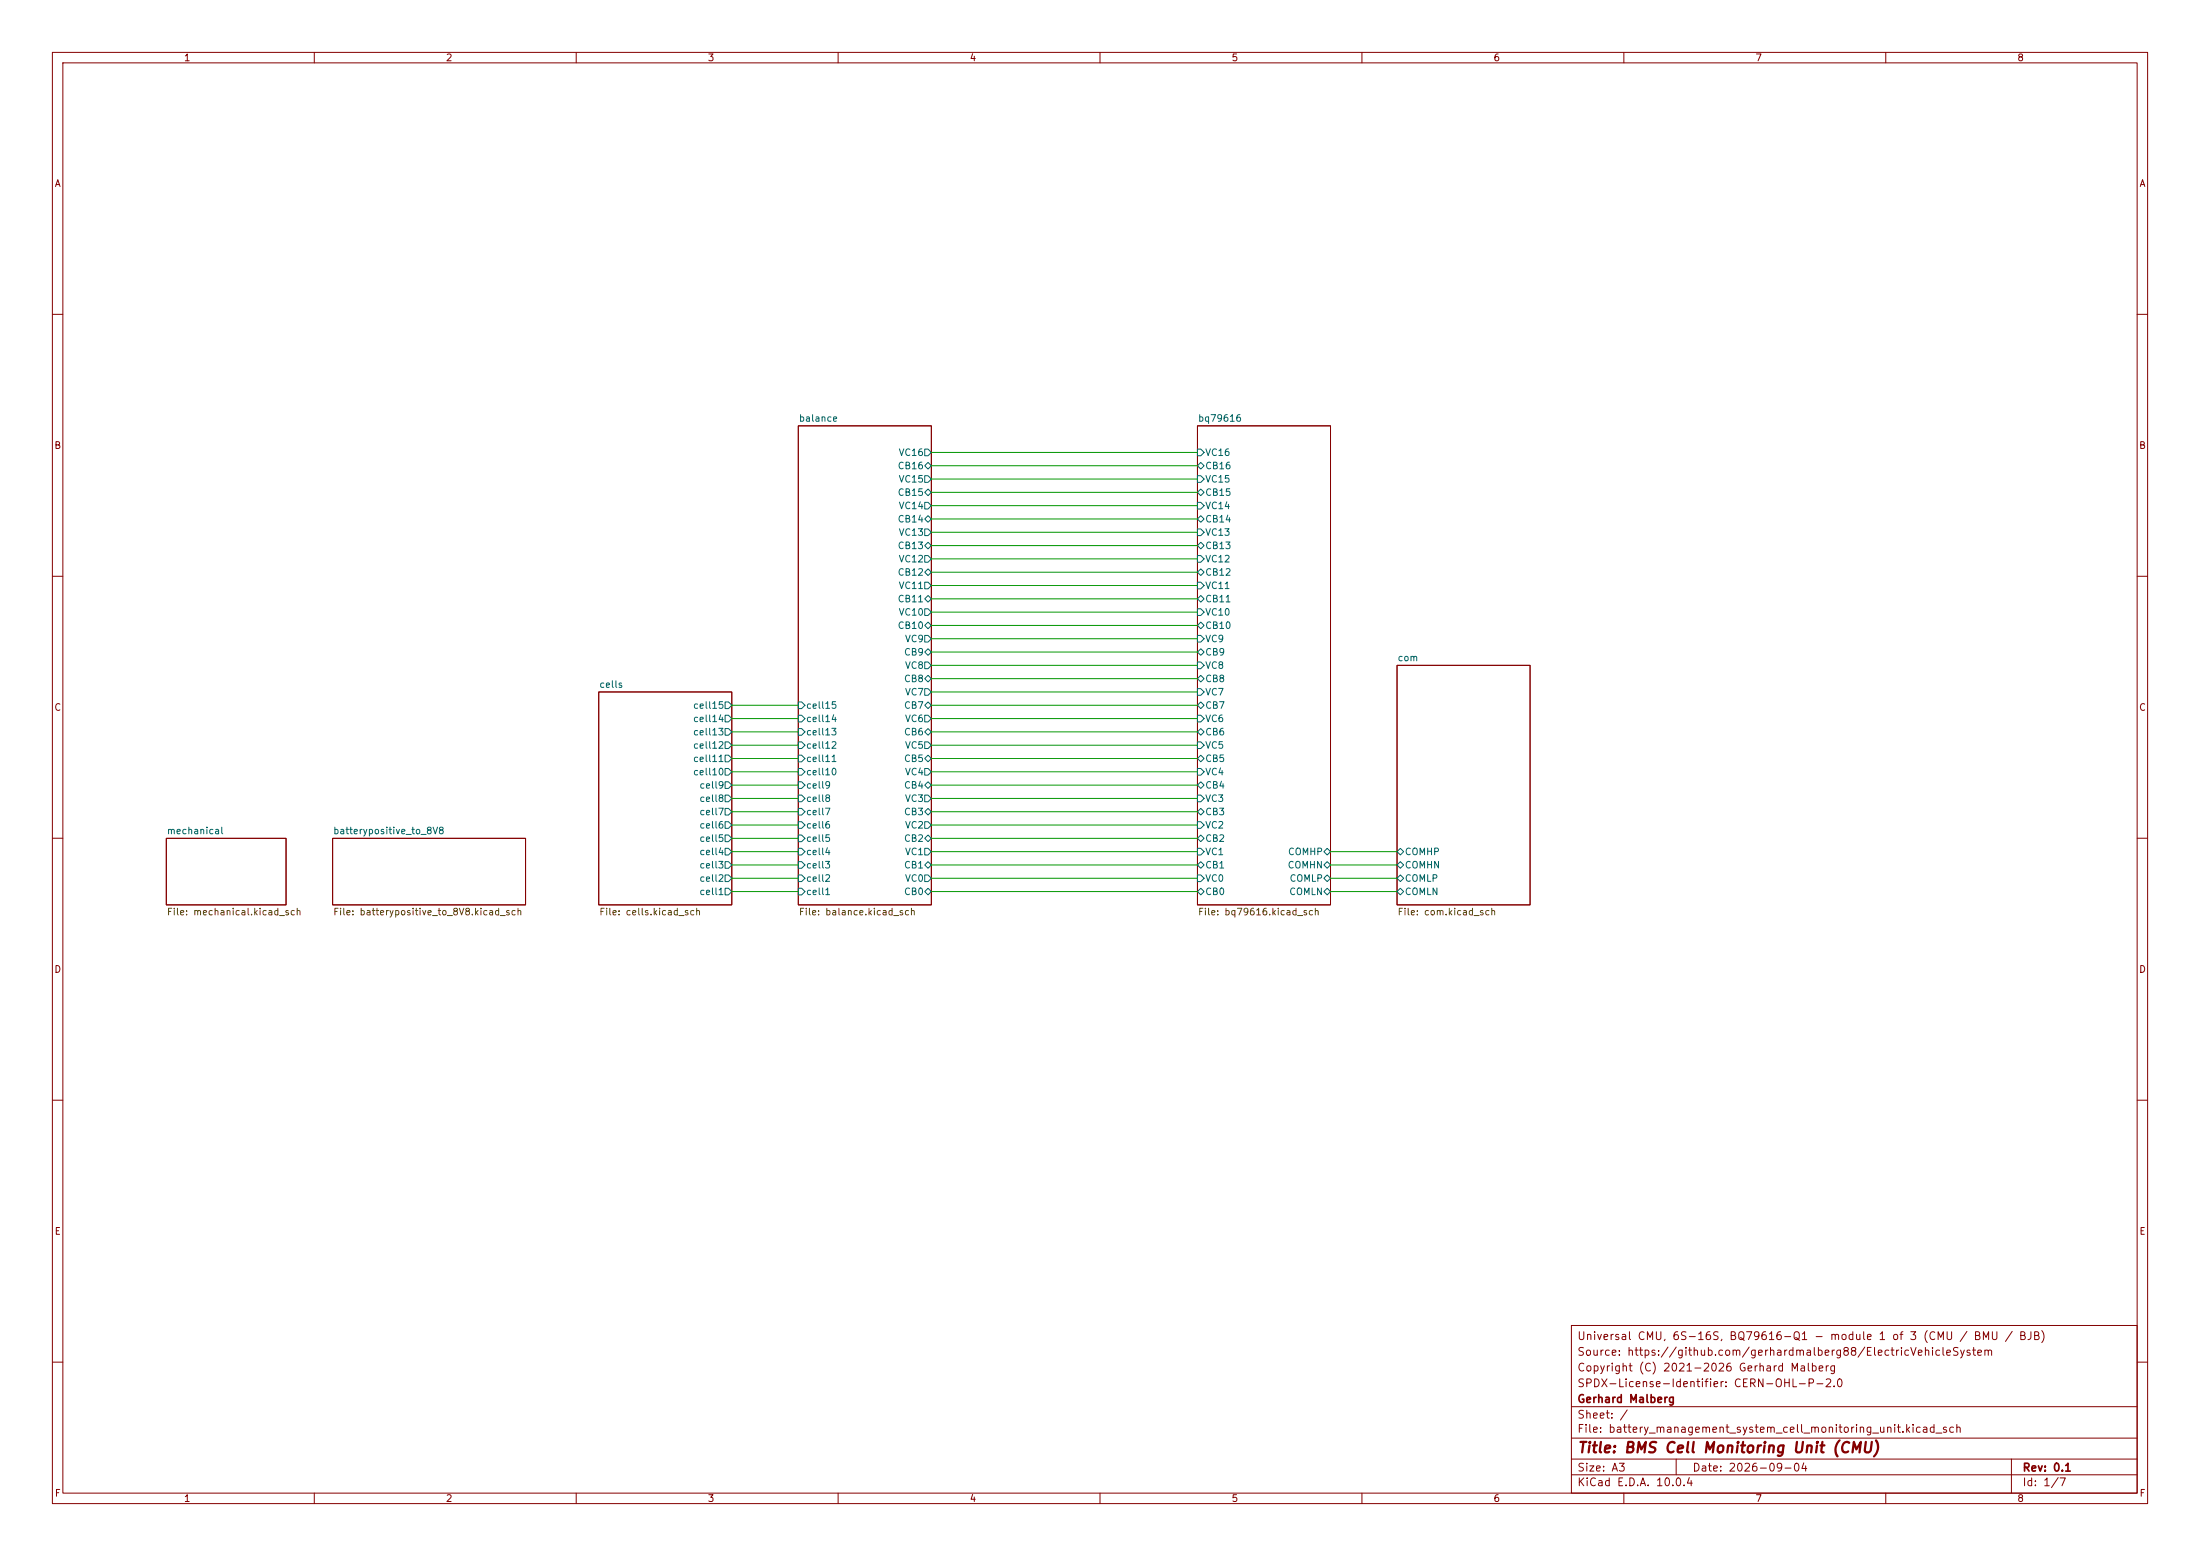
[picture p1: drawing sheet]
<svg xmlns="http://www.w3.org/2000/svg" width="420mm" height="297mm" viewBox="0 0 420 297" stroke-linecap="round" stroke-linejoin="round" font-family="sans-serif">
<g fill="none" stroke="#840000" stroke-width=".19">
<path d="M10 10h400v277h-400zM12 12h396v273h-396zM60 10v2M110 10v2M160 10v2M210 10v2M260 10v2M310 10v2M360 10v2M10 60h2M408 60h2M152.4 81.3h25.4v91.4h-25.4z"/>
<path d="M228.6 81.3h25.4v91.4h-25.4zM10 110h2M408 110h2M114.3 132.1h25.4v40.6h-25.4zM266.7 127h25.4v45.7h-25.4zM10 160h2M408 160h2M31.7 160h22.9v12.7h-22.9zM63.5 160h36.8v12.7h-36.8zM10 210h2M408 210h2M300 253h108v32h-108z"/>
<path d="M10 260h2M300 278.5h108M300 274.5h108M300 268.5h108M320 278.5v3M384 278.5v6.5M408 260h2M60 285v2M110 285v2M160 285v2M210 285v2M260 285v2"/>
<path d="M300 281.5h108M310 285v2M360 285v2"/>
</g>
<g fill="none" stroke="#006464" stroke-width=".19">
<path d="M176.5 99.1l.7-.7 .6 .7-.6 .6zM176.5 94l.7-.7 .6 .7-.6 .6zM176.5 88.9l.7-.6 .6 .6-.6 .6zM176.5 95.9h.7l.6 .6-.6 .7h-.7zM176.5 90.8h.7l.6 .6-.6 .7h-.7zM176.5 85.7h.7l.6 .7-.6 .6h-.7zM228.6 99.1l.6-.7 .7 .7-.7 .6zM228.6 94l.6-.7 .7 .7-.7 .6zM228.6 88.9l.6-.6 .7 .6-.7 .6zM228.6 95.9h.6l.7 .6-.7 .7h-.6zM228.6 90.8h.6l.7 .6-.7 .7h-.6zM228.6 85.7h.6l.7 .7-.7 .6h-.6z"/>
<path d="M176.5 119.4l.7-.7 .6 .7-.6 .6zM176.5 114.3l.7-.6 .6 .6-.6 .6zM176.5 109.2l.7-.6 .6 .6-.6 .7zM176.5 116.2h.7l.6 .6-.6 .7h-.7zM176.5 111.1h.7l.6 .7-.6 .6h-.7zM176.5 106h.7l.6 .7-.6 .6h-.7zM176.5 101h.7l.6 .6-.6 .6h-.7zM177.2 103.5l.6 .6-.6 .7-.7-.7zM228.6 119.4l.6-.7 .7 .7-.7 .6zM228.6 114.3l.6-.6 .7 .6-.7 .6zM228.6 109.2l.6-.6 .7 .6-.7 .7zM228.6 104.1l.6-.6 .7 .6-.7 .7z"/>
<path d="M228.6 116.2h.6l.7 .6-.7 .7h-.6zM228.6 111.1h.6l.7 .7-.7 .6h-.6zM228.6 106h.6l.7 .7-.7 .6h-.6zM228.6 101h.6l.7 .6-.7 .6h-.6zM138.4 139.1h.7l.6 .6-.6 .6h-.7zM138.4 136.5h.7l.6 .7-.6 .6h-.7zM138.4 134h.7l.6 .6-.6 .7h-.7zM152.4 139.1h.6l.7 .6-.7 .6h-.6zM152.4 136.5h.6l.7 .7-.7 .6h-.6zM152.4 134h.6l.7 .6-.7 .7h-.6zM176.5 139.7l.7-.6 .6 .6-.6 .6zM176.5 134.6l.7-.6 .6 .6-.6 .7z"/>
<path d="M176.5 129.5l.7-.6 .6 .6-.6 .7zM176.5 136.5h.7l.6 .7-.6 .6h-.7zM176.5 131.4h.7l.6 .7-.6 .6h-.7zM176.5 126.4h.7l.6 .6-.6 .6h-.7zM176.5 121.3h.7l.6 .6-.6 .7h-.7zM177.2 123.8l.6 .7-.6 .6-.7-.6zM228.6 139.7l.6-.6 .7 .6-.7 .6zM228.6 134.6l.6-.6 .7 .6-.7 .7zM228.6 129.5l.6-.6 .7 .6-.7 .7zM228.6 124.5l.6-.7 .7 .7-.7 .6zM228.6 136.5h.6l.7 .7-.7 .6h-.6zM228.6 131.4h.6l.7 .7-.7 .6h-.6z"/>
<path d="M228.6 126.4h.6l.7 .6-.7 .6h-.6zM228.6 121.3h.6l.7 .6-.7 .7h-.6zM138.4 159.4h.7l.6 .6-.6 .7h-.7zM138.4 156.8h.7l.6 .7-.6 .6h-.7zM138.4 154.3h.7l.6 .6-.6 .7h-.7zM138.4 151.8h.7l.6 .6-.6 .6h-.7zM138.4 149.2h.7l.6 .7-.6 .6h-.7zM138.4 146.7h.7l.6 .6-.6 .7h-.7zM138.4 144.1h.7l.6 .7-.6 .6h-.7zM138.4 141.6h.7l.6 .6-.6 .7h-.7zM152.4 159.4h.6l.7 .6-.7 .7h-.6zM152.4 156.8h.6l.7 .7-.7 .6h-.6z"/>
<path d="M152.4 154.3h.6l.7 .6-.7 .7h-.6zM152.4 151.8h.6l.7 .6-.7 .6h-.6zM152.4 149.2h.6l.7 .7-.7 .6h-.6zM152.4 146.7h.6l.7 .6-.7 .7h-.6zM152.4 144.1h.6l.7 .7-.7 .6h-.6zM152.4 141.6h.6l.7 .6-.7 .7h-.6zM176.5 154.9l.7-.6 .6 .6-.6 .7zM176.5 149.9l.7-.7 .6 .7-.6 .6zM176.5 144.8l.7-.7 .6 .7-.6 .6zM176.5 156.8h.7l.6 .7-.6 .6h-.7zM176.5 151.8h.7l.6 .6-.6 .6h-.7zM176.5 146.7h.7l.6 .6-.6 .7h-.7z"/>
<path d="M176.5 141.6h.7l.6 .6-.6 .7h-.7zM228.6 154.9l.6-.6 .7 .6-.7 .7zM228.6 149.9l.6-.7 .7 .7-.7 .6zM228.6 156.8h.6l.7 .7-.7 .6h-.6zM228.6 151.8h.6l.7 .6-.7 .6h-.6zM228.6 146.7h.6l.7 .6-.7 .7h-.6zM228.6 141.6h.6l.7 .6-.7 .7h-.6zM229.2 144.1l.7 .7-.7 .6-.6-.6zM138.4 169.5h.7l.6 .7-.6 .6h-.7zM138.4 167h.7l.6 .6-.6 .7h-.7zM138.4 164.5h.7l.6 .6-.6 .6h-.7zM138.4 161.9h.7l.6 .7-.6 .6h-.7z"/>
<path d="M152.4 169.5h.6l.7 .7-.7 .6h-.6zM152.4 167h.6l.7 .6-.7 .7h-.6zM152.4 164.5h.6l.7 .6-.7 .6h-.6zM152.4 161.9h.6l.7 .7-.7 .6h-.6zM176.5 170.2l.7-.7 .6 .7-.6 .6zM176.5 165.1l.7-.6 .6 .6-.6 .6zM176.5 160l.7-.6 .6 .6-.6 .7zM176.5 167h.7l.6 .6-.6 .7h-.7zM176.5 161.9h.7l.6 .7-.6 .6h-.7zM228.6 170.2l.6-.7 .7 .7-.7 .6zM228.6 160l.6-.6 .7 .6-.7 .7zM228.6 167h.6l.7 .6-.7 .7h-.6z"/>
<path d="M228.6 161.9h.6l.7 .7-.7 .6h-.6zM229.2 164.5l.7 .6-.7 .6-.6-.6zM252.7 162.6l.7-.7 .6 .7-.6 .6zM252.7 170.2l.7-.7 .6 .7-.6 .6zM253.4 164.5l.6 .6-.6 .6-.7-.6zM253.4 167l.6 .6-.6 .7-.7-.7zM266.7 162.6l.6-.7 .7 .7-.7 .6zM266.7 170.2l.6-.7 .7 .7-.7 .6zM266.7 167.6l.6-.6 .7 .6-.7 .7zM267.3 164.5l.7 .6-.7 .6-.6-.6z"/>
</g>
<g fill="none" stroke="#009600" stroke-width=".19">
<path d="M177.8 86.4h50.8M177.8 96.5h50.8M177.8 91.4h50.8M177.8 94h50.8M177.8 88.9h50.8M177.8 99.1h50.8M177.8 101.6h50.8M177.8 104.1h50.8M177.8 106.7h50.8M177.8 114.3h50.8M177.8 119.4h50.8M177.8 111.8h50.8"/>
<path d="M177.8 109.2h50.8M177.8 116.8h50.8M139.7 139.7h12.7M139.7 137.2h12.7M139.7 134.6h12.7M177.8 139.7h50.8M177.8 132.1h50.8M177.8 124.5h50.8M177.8 129.5h50.8M177.8 121.9h50.8M177.8 127h50.8M177.8 137.2h50.8"/>
<path d="M177.8 134.6h50.8M139.7 144.8h12.7M139.7 157.5h12.7M139.7 149.9h12.7M139.7 154.9h12.7M139.7 152.4h12.7M139.7 147.3h12.7M139.7 142.2h12.7M177.8 144.8h50.8M177.8 157.5h50.8M177.8 149.9h50.8M177.8 154.9h50.8"/>
<path d="M177.8 152.4h50.8M177.8 147.3h50.8M177.8 142.2h50.8M139.7 162.6h12.7M139.7 167.6h12.7M139.7 170.2h12.7M139.7 165.1h12.7M139.7 160h12.7M177.8 162.6h50.8M177.8 167.6h50.8M177.8 170.2h50.8M177.8 165.1h50.8"/>
<path d="M177.8 160h50.8M254 162.6h12.7M254 167.6h12.7M254 170.2h12.7M254 165.1h12.7"/>
</g>
<text font-size="2" fill="#840000" x="301" y="277.8">Title: BMS Cell Monitoring Unit (CMU)</text>
<g font-size="1.5" fill="#840000">
<text x="301" y="256.1">Universal CMU, 6S-16S, BQ79616-Q1 - module 1 of 3 (CMU / BMU / BJB)</text>
<text x="301" y="262.1">Copyright (C) 2021-2026 Gerhard Malberg</text>
<text x="301" y="259.1">Source: https://github.com/gerhardmalberg88/ElectricVehicleSystem</text>
<text x="301" y="268.1">Gerhard Malberg</text>
<text x="301" y="265.1">SPDX-License-Identifier: CERN-OHL-P-2.0</text>
<text x="301" y="273.8">File: battery_management_system_cell_monitoring_unit.kicad_sch</text>
<text x="301" y="271.1">Sheet: /</text>
<text x="301" y="281.2">Size: A3</text>
<text x="323" y="281.2">Date: 2026-09-04</text>
<text x="386" y="281.2">Rev: 0.1</text>
<text x="301" y="284">KiCad E.D.A. 10.0.4</text>
<text x="386" y="284">Id: 1/7</text>
</g>
<g font-size="1.3" fill="#840000">
<text x="35" y="12">1</text>
<text x="85" y="12">2</text>
<text x="135" y="12">3</text>
<text x="185" y="12">4</text>
<text x="235" y="12">5</text>
<text x="285" y="12">6</text>
<text x="335" y="12">7</text>
<text x="385" y="12">8</text>
<text x="10.3" y="36">A</text>
<text x="408.3" y="36">A</text>
<text x="10.3" y="86">B</text>
<text x="408.2" y="86">B</text>
<text x="10.3" y="136">C</text>
<text x="408.2" y="136">C</text>
<text x="10.3" y="186">D</text>
<text x="408.2" y="186">D</text>
<text x="10.3" y="236">E</text>
<text x="408.3" y="236">E</text>
<text x="10.3" y="286">F</text>
<text x="35" y="287">1</text>
<text x="85" y="287">2</text>
<text x="135" y="287">3</text>
<text x="185" y="287">4</text>
<text x="235" y="287">5</text>
<text x="285" y="287">6</text>
<text x="335" y="287">7</text>
<text x="385" y="287">8</text>
<text x="408.3" y="286">F</text>
</g>
<g font-size="1.3" fill="#006464">
<text x="152.4" y="80.8">balance</text>
<text x="228.6" y="80.8">bq79616</text>
<text x="171.3" y="89.9">CB16</text>
<text x="171.4" y="87.3">VC16</text>
<text x="230" y="89.9">CB16</text>
<text x="230" y="87.3">VC16</text>
<text x="171.3" y="95">CB15</text>
<text x="171.4" y="92.4">VC15</text>
<text x="230" y="95">CB15</text>
<text x="230" y="92.4">VC15</text>
<text x="171.3" y="100">CB14</text>
<text x="171.4" y="97.5">VC14</text>
<text x="230" y="100">CB14</text>
<text x="230" y="97.5">VC14</text>
<text x="171.3" y="105.1">CB13</text>
<text x="171.4" y="107.7">VC12</text>
<text x="171.4" y="102.6">VC13</text>
<text x="230" y="105.1">CB13</text>
<text x="230" y="107.7">VC12</text>
<text x="230" y="102.6">VC13</text>
<text x="171.3" y="110.2">CB12</text>
<text x="171.4" y="112.7">VC11</text>
<text x="230" y="110.2">CB12</text>
<text x="230" y="112.7">VC11</text>
<text x="171.3" y="115.3">CB11</text>
<text x="171.4" y="117.8">VC10</text>
<text x="230" y="115.3">CB11</text>
<text x="230" y="117.8">VC10</text>
<text x="171.3" y="120.4">CB10</text>
<text x="172.5" y="125.4">CB9</text>
<text x="172.7" y="122.9">VC9</text>
<text x="230" y="125.4">CB9</text>
<text x="230" y="120.4">CB10</text>
<text x="230" y="122.9">VC9</text>
<text x="114.3" y="131.6">cells</text>
<text x="172.5" y="130.5">CB8</text>
<text x="172.7" y="128">VC8</text>
<text x="230" y="130.5">CB8</text>
<text x="230" y="128">VC8</text>
<text x="266.7" y="126.5">com</text>
<text x="132.2" y="135.6">cell15</text>
<text x="153.8" y="135.6">cell15</text>
<text x="172.5" y="135.6">CB7</text>
<text x="172.7" y="133.1">VC7</text>
<text x="230" y="135.6">CB7</text>
<text x="230" y="133.1">VC7</text>
<text x="132.2" y="143.2">cell12</text>
<text x="132.2" y="140.7">cell13</text>
<text x="132.2" y="138.1">cell14</text>
<text x="153.8" y="143.2">cell12</text>
<text x="153.8" y="140.7">cell13</text>
<text x="153.8" y="138.1">cell14</text>
<text x="172.5" y="140.7">CB6</text>
<text x="172.7" y="143.2">VC5</text>
<text x="172.7" y="138.1">VC6</text>
<text x="230" y="140.7">CB6</text>
<text x="230" y="143.2">VC5</text>
<text x="230" y="138.1">VC6</text>
<text x="132.2" y="148.3">cell10</text>
<text x="132.2" y="145.8">cell11</text>
<text x="153.8" y="148.3">cell10</text>
<text x="153.8" y="145.8">cell11</text>
<text x="172.5" y="145.8">CB5</text>
<text x="172.7" y="148.3">VC4</text>
<text x="230" y="145.8">CB5</text>
<text x="230" y="148.3">VC4</text>
<text x="133.4" y="155.9">cell7</text>
<text x="133.4" y="153.4">cell8</text>
<text x="133.4" y="150.8">cell9</text>
<text x="153.8" y="155.9">cell7</text>
<text x="153.8" y="153.4">cell8</text>
<text x="153.8" y="150.8">cell9</text>
<text x="172.5" y="155.9">CB3</text>
<text x="172.5" y="150.8">CB4</text>
<text x="172.7" y="153.4">VC3</text>
<text x="230" y="155.9">CB3</text>
<text x="230" y="150.8">CB4</text>
<text x="230" y="153.4">VC3</text>
<text x="31.7" y="159.5">mechanical</text>
<text x="63.5" y="159.5">batterypositive_to_8V8</text>
<text x="133.4" y="161">cell5</text>
<text x="133.4" y="158.5">cell6</text>
<text x="153.8" y="161">cell5</text>
<text x="153.8" y="158.5">cell6</text>
<text x="172.5" y="161">CB2</text>
<text x="172.7" y="158.5">VC2</text>
<text x="230" y="161">CB2</text>
<text x="230" y="158.5">VC2</text>
<text x="133.4" y="166.1">cell3</text>
<text x="133.4" y="163.5">cell4</text>
<text x="153.8" y="166.1">cell3</text>
<text x="153.8" y="163.5">cell4</text>
<text x="172.5" y="166.1">CB1</text>
<text x="172.7" y="163.5">VC1</text>
<text x="230" y="166.1">CB1</text>
<text x="230" y="163.5">VC1</text>
<text x="245.7" y="166.1">COMHN</text>
<text x="245.8" y="163.5">COMHP</text>
<text x="268.1" y="166.1">COMHN</text>
<text x="268.1" y="163.5">COMHP</text>
<text x="133.4" y="171.2">cell1</text>
<text x="133.4" y="168.6">cell2</text>
<text x="153.8" y="171.2">cell1</text>
<text x="153.8" y="168.6">cell2</text>
<text x="172.5" y="171.2">CB0</text>
<text x="172.7" y="168.6">VC0</text>
<text x="230" y="171.2">CB0</text>
<text x="230" y="168.6">VC0</text>
<text x="246" y="171.2">COMLN</text>
<text x="246.1" y="168.6">COMLP</text>
<text x="268.1" y="171.2">COMLN</text>
<text x="268.1" y="168.6">COMLP</text>
</g>
<g font-size="1.3" fill="#725600">
<text x="31.7" y="175">File: mechanical.kicad_sch</text>
<text x="63.5" y="175">File: batterypositive_to_8V8.kicad_sch</text>
<text x="114.3" y="175">File: cells.kicad_sch</text>
<text x="152.4" y="175">File: balance.kicad_sch</text>
<text x="228.6" y="175">File: bq79616.kicad_sch</text>
<text x="266.7" y="175">File: com.kicad_sch</text>
</g>
</svg>
